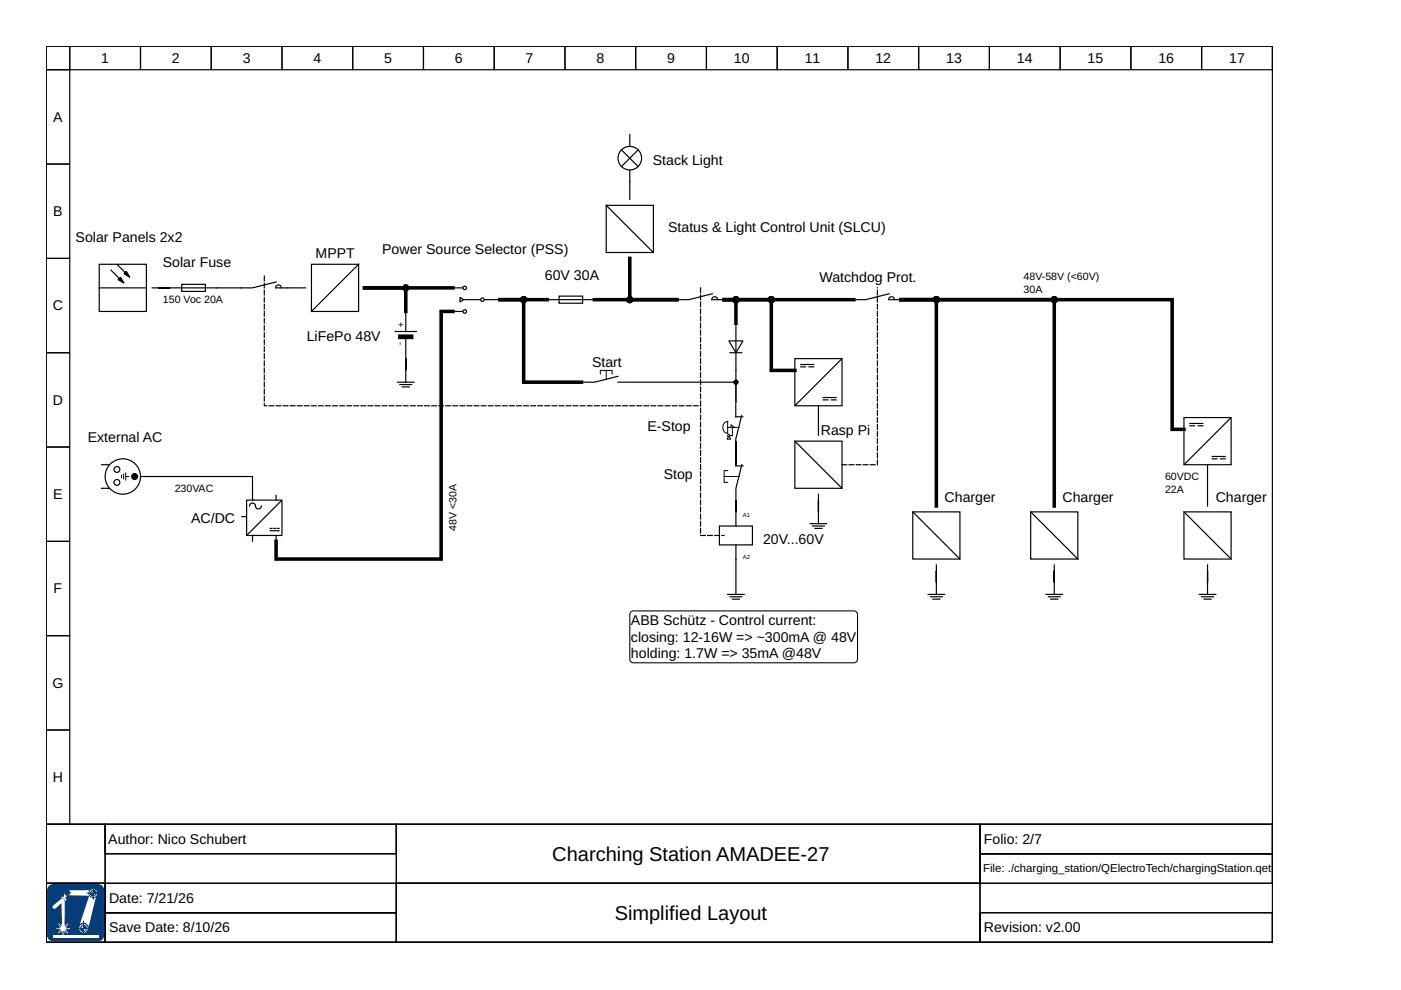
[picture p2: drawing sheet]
<svg xmlns="http://www.w3.org/2000/svg" width="297mm" height="210mm" viewBox="0 0 297 210" stroke-linecap="round" stroke-linejoin="round" font-family="sans-serif">
<g fill="none" stroke="#000" stroke-width=".25">
<path d="M9.8 9.8h260v165h-260zM9.8 9.8h5v5h-5zM9.8 14.8h5v20h-5zM14.8 9.8h15v5h-15zM29.8 9.8h15v5h-15zM44.8 9.8h15v5h-15zM59.8 9.8h15v5h-15zM74.8 9.8h15v5h-15zM89.8 9.8h15v5h-15zM104.8 9.8h15v5h-15zM119.8 9.8h15v5h-15zM134.8 9.8h15v5h-15z"/>
<path d="M149.8 9.8h15v5h-15zM164.8 9.8h15v5h-15zM179.8 9.8h15v5h-15zM194.8 9.8h15v5h-15zM209.8 9.8h15v5h-15zM224.8 9.8h15v5h-15zM239.8 9.8h15v5h-15zM254.8 9.8h15v5h-15zM9.8 34.8h5v20h-5zM9.8 54.8h5v20h-5zM9.8 74.8h5v20h-5zM9.8 94.8h5v20h-5z"/>
<path d="M9.8 114.8h5v20h-5zM9.8 134.8h5v20h-5zM9.8 154.8h5v20h-5zM9.8 174.8h260v25h-260zM9.8 174.8h12.5v12.5h-12.5zM22.3 174.8h61.7v6.2h-61.7zM84 174.8h123.8v12.5h-123.8zM207.8 174.8h62v6.2h-62zM9.8 187.3h12.5v12.5h-12.5zM207.8 181h62v6.3h-62z"/>
</g>
<path d="M10.3 188.1l.6-.5h.4h9.5a1.19 1.19 0 0 1 1.2 1.2v9.5a1.19 1.19 0 0 1-1.2 1.2h-9.5a1.19 1.19 0 0 1-1.2-1.2v-9.5z" fill-rule="evenodd" fill="#063d79"/>
<path d="M10.3 188.1l.6-.5h.4h9.5a1.19 1.19 0 0 1 1.2 1.2v9.5a1.19 1.19 0 0 1-1.2 1.2h-9.5a1.19 1.19 0 0 1-1.2-1.2v-9.5z" fill="none" stroke="#063d79" stroke-width=".21"/>
<path d="M11.2 198.4h9.7v.5h-9.7z" fill="#fff"/>
<g fill="#fff">
<path d="M13.7 189l.5-.2 4.9-.1a.91 .91 0 0 1 1.3 0 .91 .91 0 0 1 0 1.3l-1.7 7a.99 .99 0 0 1-1.3 .8 .99 .99 0 0 1-.6-1.4l2.1-6.5-4.5-.1-.6 .6 .3 .2-.3 .6a.57 .57 0 0 0-.3-.7 .57 .57 0 0 0-.7 .1l.4-.5 .3 .1z" fill-rule="evenodd"/>
<path d="M11.3 192l1.6-1.3 .6-.1a2.03 2.03 0 0 1 .2 1.8v3.6h.1l-.1 .3 .1 .1 .5-.6 .2 .1-.6 .6h.4l-.3 .1v.2h.8v.2l-.8-.1 .3 .3-.4-.1-.1 .1 .6 .6-.1 .1-.5-.6-.1 .1v.3l-.1-.3h-.2l.1 .8h-.3l.1-.8h-.1l-.2 .3 .1-.3-.1-.1-.6 .6-.1-.2 .6-.5h-.4l.3-.2v-.1h-.8v-.2l.8 .1-.3-.3 .3 .1 .1-.2-.6-.5 .2-.1 .5 .6 .1-.1-.1-.3 .1 .1v-4.6l-1.3 1.1-.6-.1-.1-.2z" fill-rule="evenodd"/>
</g>
<g fill="none" stroke="#063d79" stroke-width=".21">
<path d="M18.4 189.4h2.3M19.8 188.4v2.4"/>
<circle cx="19.8" cy="189.4" r=".95"/>
<circle cx="19.8" cy="189.4" r=".57"/>
</g>
<path d="M19.2 189.4h.6v.6a.61 .61 0 0 1-.6-.6z" fill-rule="evenodd" fill="#063d79"/>
<path d="M19.2 189.4h.6v.6a.61 .61 0 0 1-.6-.6z" fill="none" stroke="#063d79" stroke-width=".21"/>
<path d="M19.8 188.8a.61 .61 0 0 1 .6 .6h-.6z" fill-rule="evenodd" fill="#063d79"/>
<g fill="none" stroke="#063d79" stroke-width=".21">
<path d="M13.7 189.3h1.3M14.3 188.8v1.3M19.8 188.8a.61 .61 0 0 1 .6 .6h-.6z"/>
<circle cx="14.3" cy="189.3" r=".52"/>
<circle cx="14.3" cy="189.3" r=".31"/>
</g>
<path d="M14 189.3h.3v.3z" fill-rule="evenodd" fill="#063d79"/>
<path d="M14 189.3h.3v.3z" fill="none" stroke="#063d79" stroke-width=".21"/>
<path d="M14.3 189l.3 .3h-.3z" fill-rule="evenodd" fill="#063d79"/>
<g fill="none" stroke="#063d79" stroke-width=".21">
<path d="M14.3 189l.3 .3h-.3z"/>
<circle cx="17.7" cy="196.8" r=".63"/>
</g>
<circle cx="17.7" cy="196.8" r="1.06" fill="none" stroke="#063d79" stroke-width=".27"/>
<path d="M17.1 196.8h.6v.7a.62 .62 0 0 1-.6-.7z" fill-rule="evenodd" fill="#063d79"/>
<path d="M17.1 196.8h.6v.7a.62 .62 0 0 1-.6-.7z" fill="none" stroke="#063d79" stroke-width=".21"/>
<path d="M17.7 196.2a.62 .62 0 0 1 .6 .6h-.6z" fill-rule="evenodd" fill="#063d79"/>
<path d="M16.8 196.8h2.3M17.7 196.2a.62 .62 0 0 1 .6 .6h-.6zM17.7 195.2v2.6" fill="none" stroke="#063d79" stroke-width=".21"/>
<path d="M188.4 63.5a.62 .62 0 0 1 .6-.6 .62 .62 0 0 1 .7 .6M188.5 62.3l-5 1.2h-2.5M188.5 63.5h2.5M156 96v2.8h1.5M157.3 98.5l-1.3 5v2.5M9.8 187.3h12.5v12.5h-12.5zM22.3 187.3h61.7v6.2h-61.7zM22.3 193.5h61.7v6.3h-61.7zM84 187.3h123.8v12.5h-123.8zM207.8 193.5h62v6.3h-62z" fill="none" stroke="#000" stroke-width=".25"/>
<path d="M56 58.5v27.5h92.5M148.5 61v52.5h5M178.5 98.5h7.5v-37.5" fill="none" stroke="#000" stroke-width=".25" stroke-dasharray="1 .5"/>
<path d="M153.5 101h3.3" fill="none" stroke="#000" stroke-width=".21" stroke-dasharray=".5 .2"/>
<path d="M154.3 99.8h-.8v2.5h.8" fill="none" stroke="#000" stroke-width=".21"/>
<path d="M154.5 72.3h3l-1.5 2.5z" fill="#fff" stroke="#000" stroke-width=".25"/>
<g fill="none" stroke="#000" stroke-width=".25">
<path d="M131.8 31.8l3.5 3.5M133.5 36v6.3M133.5 28.5v2.5M135.3 31.8l-3.5 3.5M21 56h10v10h-10zM23.5 57.3l2.5 2.5M24.8 56l2.5 2.5M58.5 59.8l-5 1.2h-21.2M66 56h10v10h-10zM76 56l-10 10M128.5 43.5h10v10h-10zM128.5 43.5l10 10"/>
<path d="M21 61h10M38.5 60.3h5v1.5h-5zM58.4 61a.62 .62 0 0 1 .6-.6 .62 .62 0 0 1 .7 .6M64.8 61h-6.3M83.8 70.3h4.5M86 71.8v6.7v-2.5v2.3M86 66v4.3M86 78.5v2.5M96 61h2M96 66h2M97.5 63l.8 .5-.8 .5zM98.3 63.5h3.5"/>
<path d="M102.8 63.5h3.2M116 63.5h10M118.5 62.8h5v1.5h-5zM131 79.8l-5 1.2h-2.5M150.9 63.5a.62 .62 0 0 1 .6-.6 .62 .62 0 0 1 .7 .6M151 62.3l-5 1.2h-2.5M151 63.5h2.5M154.8 74.8h2.5M156 68.5v16.8v-4.3h-22.2M168.5 76h10v10h-10zM169.8 77.8h1M169.8 77.3h2.7"/>
<path d="M171.5 77.8h1M178.4 76.1l-9.8 9.8M21.5 98.5h1.7M84.3 81h3.5M84.8 81.5h2.5M85.3 82h1.5M131 81h2.5M156 85.6v2.8h1.5M156 93.5v5zM157.2 88.1l-1.2 5v2.5M168.5 93.5h10v10h-10zM168.5 93.5l10 10"/>
<path d="M173.5 86v6.3M174.5 84.8h1M174.5 84.3h2.8M176.3 84.8h1M251 88.5h10v10h-10zM252.3 90.3h1M252.3 89.8h2.7M254 90.3h1M256 98.5v8.8M257 97.3h1M257 96.8h2.8M258.8 97.3h1"/>
<path d="M260.9 88.6l-9.8 9.8M21.5 103.5h1.7M29.8 101h23.7v5M51.3 109.5h.7M52.3 106h7.5v7.5h-7.5zM53.5 113.5v1.3M54.2 107.2a.62 .62 0 0 0-.7-.5 .62 .62 0 0 0-.6 .6M55.4 107.3a.62 .62 0 0 1-.6 .6 .62 .62 0 0 1-.6-.6M57.3 112h.4M57.3 112.5h1.9M58 112h.4M58.5 105v1"/>
<path d="M58.5 113.8v1M58.8 112h.4M59.7 106.2l-7.3 7.2M152.5 111.5h7v4h-7zM156 106.3v2.2v-2.5v5.5M156 115.5v7.8M171.8 111h3.5M172.3 111.5h2.5M172.8 112h1.5M173.5 104.8v3.7v-2.5v2.3M173.5 108.5v2.5M193.5 108.5h10v10h-10z"/>
<path d="M193.5 108.5l10 10M198.5 119.8v3.7v-2.5v2.3M218.5 108.5h10v10h-10zM218.5 108.5l10 10M223.5 119.8v3.7v-2.5v2.3M251 108.5h10v10h-10zM251 108.5l10 10M256 119.8v3.7v-2.5v2.3M154.3 126h3.5M154.8 126.5h2.5M155.3 127h1.5M156 123.5v2.5"/>
<path d="M196.8 126h3.5M197.3 126.5h2.5M197.8 127h1.5M198.5 123.5v2.5M221.8 126h3.5M222.3 126.5h2.5M222.8 127h1.5M223.5 123.5v2.5M254.3 126h3.5M254.8 126.5h2.5M255.3 127h1.5M256 123.5v2.5"/>
<circle cx="133.5" cy="33.5" r="2.5"/>
<circle cx="98.5" cy="66" r=".38"/>
<circle cx="98.5" cy="61" r=".38"/>
<circle cx="102.3" cy="63.5" r=".38"/>
<circle cx="24.8" cy="99.5" r=".62"/>
<circle cx="24.8" cy="102.3" r=".62"/>
<circle cx="26" cy="101" r="3.8"/>
</g>
<g fill="#000" stroke="#000" stroke-width=".25">
<path d="M25.5 58.8l.8 1.2-1.3-.7zM26.3 58l.5-.5 .7 1.3z"/>
<path d="M84.5 71h3v.8h-3z" fill-rule="evenodd"/>
<circle cx="156" cy="81" r=".38"/>
<circle cx="28.5" cy="101" r=".62"/>
</g>
<path d="M133.7 129.8l.6-.3h46.8a.75 .75 0 0 1 .7 .8v9.5a.75 .75 0 0 1-.7 .7h-46.8a.75 .75 0 0 1-.8-.7v-9.5z" fill="none" stroke="#000" stroke-width=".22"/>
<path d="M128.5 78.5v1.8M154.3 90.6h2.5M155.3 92.4h-.5M155.3 90.6v1.8" fill="none" stroke="#000" stroke-width=".21" stroke-dasharray=".5 .2"/>
<g fill="none" stroke="#000" stroke-width=".21">
<path d="M127.3 79.3v-.8h2.5v.8M153.7 89.6l.6-.2v2.5a1.28 1.28 0 0 1-1.1-1 1.28 1.28 0 0 1 .5-1.3zM154.4 92.6l-.2 .5h.7l-.2-.5M155 90.6v-.5l.7 .5M25.8 100.8v.5M26.2 100.5v1M26.7 100.3v1.5M26.8 101h.5"/>
<circle cx="154.5" cy="92.4" r=".25"/>
</g>
<path d="M133.5 54.8v8.7h10h-17.5M96 61h-18.7h8.7v5M96 66h-2.5v52.5h-35v-3.7M116 63.5h-10h5v17.5h12.3M153.5 63.5h27.5M153.5 63.5h2.5v5M153.5 63.5h10v15h5M191 63.5h7.5v43.8M191 63.5h32.5v43.8M191 63.5h57.5v27.5h2.5" fill="none" stroke="#000" stroke-width=".75"/>
<g fill="#000" stroke="#000" stroke-width=".75">
<circle cx="86" cy="61" r=".38"/>
<circle cx="111" cy="63.5" r=".38"/>
<circle cx="133.5" cy="63.5" r=".38"/>
<circle cx="156" cy="63.5" r=".38"/>
<circle cx="163.5" cy="63.5" r=".38"/>
<circle cx="198.5" cy="63.5" r=".38"/>
<circle cx="223.5" cy="63.5" r=".38"/>
</g>
<g font-size="4.2">
<text x="117.1" y="182.5">Charching Station AMADEE-27</text>
<text x="130.3" y="195">Simplified Layout</text>
</g>
<g font-size="3">
<text x="21.5" y="13.3">1</text>
<text x="36.5" y="13.3">2</text>
<text x="51.5" y="13.3">3</text>
<text x="66.4" y="13.3">4</text>
<text x="81.4" y="13.3">5</text>
<text x="96.4" y="13.3">6</text>
<text x="111.4" y="13.3">7</text>
<text x="126.4" y="13.3">8</text>
<text x="141.4" y="13.3">9</text>
<text x="155.6" y="13.3">10</text>
<text x="170.6" y="13.3">11</text>
<text x="185.6" y="13.3">12</text>
<text x="200.6" y="13.3">13</text>
<text x="215.6" y="13.3">14</text>
<text x="230.6" y="13.3">15</text>
<text x="245.6" y="13.3">16</text>
<text x="260.6" y="13.3">17</text>
<text x="11.3" y="25.8">A</text>
<text x="138.4" y="34.9">Stack Light</text>
<text x="11.3" y="45.8">B</text>
<text x="16" y="51.4">Solar Panels 2x2</text>
<text x="81" y="53.8">Power Source Selector (PSS)</text>
<text x="141.7" y="49.3">Status &amp; Light Control Unit (SLCU)</text>
<text x="34.5" y="56.5">Solar Fuse</text>
<text x="66.9" y="54.7">MPPT</text>
<text x="115.5" y="59.3">60V 30A</text>
<text x="173.8" y="59.8">Watchdog Prot.</text>
<text x="11.2" y="65.8">C</text>
<text x="65" y="72.3">LiFePo 48V</text>
<text x="125.5" y="77.7">Start</text>
<text x="11.2" y="85.8">D</text>
<text x="18.6" y="93.7">External AC</text>
<text x="137.3" y="91.3">E-Stop</text>
<text x="174" y="92.3">Rasp Pi</text>
<text x="140.7" y="101.7">Stop</text>
<text x="11.3" y="105.8">E</text>
<text x="200.3" y="106.5">Charger</text>
<text x="225.3" y="106.5">Charger</text>
<text x="257.8" y="106.5">Charger</text>
<text x="40.5" y="110.8">AC/DC</text>
<text x="161.8" y="115.2">20V...60V</text>
<text x="11.4" y="125.8">F</text>
<text x="133.8" y="132.5">ABB Schütz - Control current:</text>
<text x="133.8" y="136">closing: 12-16W =&gt; ~300mA @ 48V</text>
<text x="133.8" y="139.5">holding: 1.7W =&gt; 35mA @48V</text>
<text x="11.1" y="145.8">G</text>
<text x="11.2" y="165.8">H</text>
<text x="23" y="178.9">Author: Nico Schubert</text>
<text x="208.6" y="178.9">Folio: 2/7</text>
<text x="23.1" y="191.4">Date: 7/21/26</text>
<text x="23.1" y="197.7">Save Date: 8/10/26</text>
<text x="208.6" y="197.7">Revision: v2.00</text>
</g>
<text font-size="2.4" x="208.4" y="185">File: ./charging_station/QElectroTech/chargingStation.qet</text>
<g font-size="2.2">
<text x="217" y="59.3">48V-58V (&lt;60V)</text>
<text x="34.5" y="64.3">150 Voc 20A</text>
<text x="217" y="62">30A</text>
<text x="247" y="101.8">60VDC</text>
<text x="37" y="104.3">230VAC</text>
<text x="247" y="104.5">22A</text>
<text x="96.8" y="112.5" transform="rotate(-90 96.8 112.5)">48V &lt;30A</text>
</g>
<g font-size="2">
<text x="84.4" y="68.3" transform="rotate(90 84.4 68.3)">+</text>
<text x="84.4" y="72.5" transform="rotate(90 84.4 72.5)">-</text>
</g>
<g font-size="1.2">
<text x="157.5" y="109.6">A1</text>
<text x="157.5" y="118.6">A2</text>
</g>
</svg>
